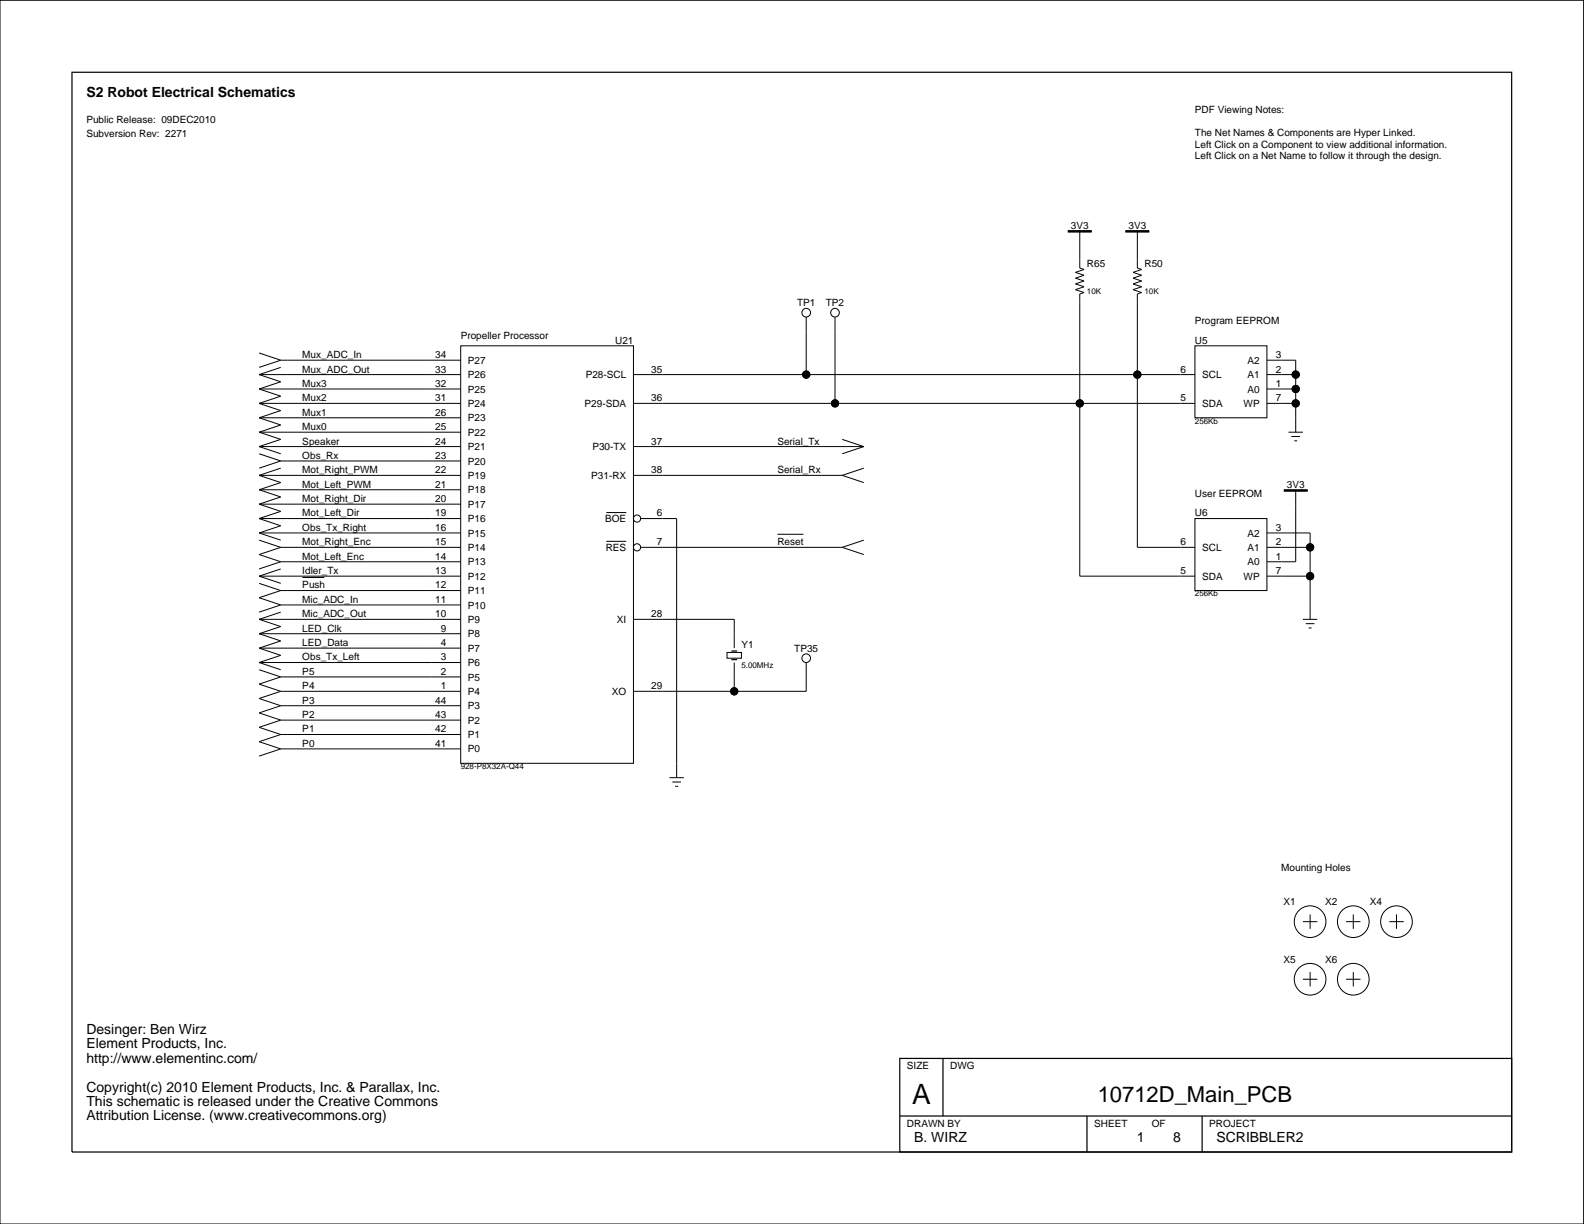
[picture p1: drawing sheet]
<svg xmlns="http://www.w3.org/2000/svg" width="279mm" height="216mm" viewBox="0 0 279 216" stroke-linecap="round" stroke-linejoin="round" font-family="sans-serif">
<g fill="none" stroke="#000" stroke-width=".18">
<path d="M0 0h279.3v215.9h-279.3zM142.2 55.9v10.2M147.3 55.9v15.3M190.5 40.7v6.6l.7 .2-1.5 .5 1.5 .6-1.5 .5 1.5 .5-1.5 .5 1.5 .5-1.5 .5 1.5 .5-.7 .3v49.7h20.3M200.6 40.7v6.6l.8 .2-1.5 .5 1.5 .6-1.5 .5 1.5 .5-1.5 .5 1.5 .5-1.5 .5 1.5 .5-.8 .3v44.6h10.2M45.7 78.8h35.6M45.7 76.2h35.6M45.7 73.7h35.6M45.7 71.2h35.6M45.7 68.6h35.6M45.7 66.1h35.6M45.7 76.2l3.8 1.3-3.8 1.3"/>
<path d="M45.7 78.8l3.8 1.2M45.7 66.1l3.8 1.2-3.8 1.3M45.7 68.6l3.8 1.3-3.8 1.3M45.7 62.3l3.8 1.2M45.7 71.2l3.8 1.2-3.8 1.3M45.7 73.7l3.8 1.3-3.8 1.2M49.5 63.5h31.8M49.5 63.5l-3.8 1.3M49.5 64.8l-3.8 1.3M81.3 61h30.4v73.6h-30.4zM111.7 78.8h40.7M111.7 71.2h99.1"/>
<path d="M111.7 66.1h99.1M148.6 77.5l3.8 1.3M152.4 78.8l-3.8 1.2M210.8 61h12.7v12.7h-12.7zM223.5 71.2h5M223.5 68.6h5M223.5 66.1h5M223.5 63.5h5v12.7M227.3 76.2h2.5M227.8 77h1.5M228.3 77.8h.5M45.7 94h35.6"/>
<path d="M45.7 91.5h35.6M45.7 88.9h35.6M45.7 86.4h35.6M45.7 83.8h35.6M45.7 80l3.8 1.3M45.7 91.5l3.8 1.2-3.8 1.3M45.7 94l3.8 1.3M45.7 95.3l3.8 1.2M45.7 83.8l3.8 1.3-3.8 1.3M45.7 86.4l3.8 1.3-3.8 1.2M45.7 88.9l3.8 1.3-3.8 1.3M49.5 99.1h31.8"/>
<path d="M49.5 96.5h31.8M49.5 81.3h31.8M49.5 81.3l-3.8 1.3M49.5 96.5l-3.8 1.3 3.8 1.3M49.5 99.1l-3.8 1.3M49.5 82.6l-3.8 1.2M106.9 90.4h3.6M106.9 95.5h3.6M111.7 83.8h36.9M113 96.5h35.6M113 91.5h6.4v45.7M137.1 94.2h4.6"/>
<path d="M148.6 83.8l3.8 1.3M148.6 96.5l3.8 1.3M152.4 82.6l-3.8 1.2M152.4 95.3l-3.8 1.2M210.8 91.5h12.7v12.7h-12.7zM223.5 94h7.6v15.2M223.5 96.5h7.6M228.5 86.4v12.7h-5M45.7 109.2h35.6M45.7 109.2l3.8 1.3-3.8 1.3M45.7 116.9h35.6M45.7 114.3h35.6"/>
<path d="M45.7 111.8h35.6M45.7 101.6h35.6M45.7 102.9l3.8 1.3M45.7 111.8l3.8 1.3-3.8 1.2M45.7 114.3l3.8 1.3-3.8 1.3M45.7 116.9l3.8 1.2M45.7 118.1l3.8 1.3M45.7 101.6l3.8 1.3M49.5 108l-3.8 1.2M49.5 119.4h31.8M49.5 106.7h31.8M49.5 104.2h31.8"/>
<path d="M49.5 104.2l-3.8 1.2 3.8 1.3M49.5 106.7l-3.8 1.3M49.5 119.4l-3.8 1.3 3.8 1.2M49.5 100.4l-3.8 1.2M53.3 101.9h3.9M111.7 109.2h17.8v5.1M128.2 115.1h2.6v1h-2.6zM129.5 116.9v5M142.2 116.9v5h-30.5M223.5 101.6h7.6M229.8 109.2h2.6M230.3 110h1.5"/>
<path d="M230.8 110.8h.5M49.5 132.1h31.8M49.5 129.6h31.8M49.5 127h31.8M49.5 124.5h31.8M49.5 121.9h31.8M49.5 124.5l-3.8 1.3 3.8 1.2M49.5 121.9l-3.8 1.3 3.8 1.3M49.5 127l-3.8 1.3 3.8 1.3M49.5 129.6l-3.8 1.2 3.8 1.3M49.5 132.1l-3.8 1.3M118.1 137.2h2.5"/>
<path d="M118.6 137.9h1.5M119.1 138.7h.5M229.8 162.6h2.6M229.8 172.7h2.6M231.1 161.3v2.5M231.1 171.5v2.5M237.4 162.6h2.6M237.4 172.7h2.6M238.7 161.3v2.5M238.7 171.5v2.5M245.1 162.6h2.5M246.3 161.3v2.5"/>
<circle cx="142.2" cy="55.2" r=".76"/>
<circle cx="147.3" cy="55.2" r=".76"/>
<circle cx="142.2" cy="66.1" r=".63"/>
<circle cx="147.3" cy="71.2" r=".63"/>
<circle cx="190.5" cy="71.2" r=".63"/>
<circle cx="200.6" cy="66.1" r=".63"/>
<circle cx="228.5" cy="66.1" r=".63"/>
<circle cx="228.5" cy="71.2" r=".63"/>
<circle cx="228.5" cy="68.6" r=".63"/>
<circle cx="112.4" cy="96.5" r=".63"/>
<circle cx="112.4" cy="91.5" r=".63"/>
<circle cx="231.1" cy="96.5" r=".63"/>
<circle cx="142.2" cy="116.1" r=".76"/>
<circle cx="231.1" cy="101.6" r=".63"/>
<circle cx="129.5" cy="121.9" r=".63"/>
<circle cx="231.1" cy="162.6" r="2.79"/>
<circle cx="231.1" cy="172.7" r="2.79"/>
<circle cx="238.7" cy="162.6" r="2.79"/>
<circle cx="238.7" cy="172.7" r="2.79"/>
<circle cx="246.3" cy="162.6" r="2.79"/>
</g>
<path d="M12.7 12.7h253.9v190.5h-253.9zM129 114.8h1zM129 116.4h1zM158.7 186.7h107.9v16.5h-107.9zM158.7 196.9h107.9M166.3 186.7v10.2M191.7 196.9v6.3M212 196.9v6.3" fill="none" stroke="#000" stroke-width=".22"/>
<g fill="#000" stroke="#000" stroke-width=".18">
<path d="M188.4 40.7h4.1v.2h-4.1z" fill-rule="evenodd"/>
<path d="M198.6 40.7h4v.2h-4z" fill-rule="evenodd"/>
<path d="M226.5 86.4h4.1v.2h-4.1z" fill-rule="evenodd"/>
<circle cx="142.2" cy="66.1" r=".63"/>
<circle cx="147.3" cy="71.2" r=".63"/>
<circle cx="190.5" cy="71.2" r=".63"/>
<circle cx="200.6" cy="66.1" r=".63"/>
<circle cx="228.5" cy="66.1" r=".63"/>
<circle cx="228.5" cy="71.2" r=".63"/>
<circle cx="228.5" cy="68.6" r=".63"/>
<circle cx="231.1" cy="96.5" r=".63"/>
<circle cx="231.1" cy="101.6" r=".63"/>
<circle cx="129.5" cy="121.9" r=".63"/>
</g>
<text font-size="4.9" x="160.9" y="194.8">A</text>
<text font-size="3.9" x="193.6" y="194.4">10712D_Main_PCB</text>
<g font-size="2.5">
<text x="15.2" y="17.1">S2 Robot Electrical Schematics</text>
<text x="15.2" y="182.4">Desinger: Ben Wirz</text>
<text x="15.2" y="184.9">Element Products, Inc.</text>
<text x="15.2" y="187.5">http://www.elementinc.com/</text>
<text x="15.2" y="192.5">Copyright(c) 2010 Element Products, Inc. &amp; Parallax, Inc.</text>
<text x="15.2" y="195.1">This schematic is released under the Creative Commons</text>
<text x="15.2" y="197.6">Attribution License. (www.creativecommons.org)</text>
<text x="161.3" y="201.4">B. WIRZ</text>
<text x="200.5" y="201.4">1</text>
<text x="207" y="201.4">8</text>
<text x="214.6" y="201.4">SCRIBBLER2</text>
</g>
<g font-size="1.8">
<text x="15.2" y="21.6">Public Release: 09DEC2010</text>
<text x="210.8" y="20">PDF Viewing Notes:</text>
<text x="15.2" y="24.2">Subversion Rev: 2271</text>
<text x="210.8" y="24.1">The Net Names &amp; Components are Hyper Linked.</text>
<text x="210.8" y="26.1">Left Click on a Component to view additional information.</text>
<text x="210.8" y="28.1">Left Click on a Net Name to follow it through the design.</text>
<text x="188.9" y="40.3">3V3</text>
<text x="199" y="40.3">3V3</text>
<text x="191.7" y="47">R65</text>
<text x="201.9" y="47">R50</text>
<text x="81.3" y="59.7">Propeller Processor</text>
<text x="140.6" y="54">TP1</text>
<text x="145.7" y="54">TP2</text>
<text x="210.8" y="57.2">Program EEPROM</text>
<text x="53.3" y="63.2">Mux_ADC_In</text>
<text x="53.3" y="65.7">Mux_ADC_Out</text>
<text x="76.8" y="63.2">34</text>
<text x="76.8" y="65.7">33</text>
<text x="82.5" y="64.2">P27</text>
<text x="108.5" y="60.6">U21</text>
<text x="114.9" y="65.7">35</text>
<text x="208.2" y="65.7">6</text>
<text x="210.8" y="60.6">U5</text>
<text x="220" y="64.2">A2</text>
<text x="225" y="63.2">3</text>
<text x="225" y="65.7">2</text>
<text x="53.3" y="68.2">Mux3</text>
<text x="53.3" y="70.8">Mux2</text>
<text x="76.8" y="68.2">32</text>
<text x="76.8" y="70.8">31</text>
<text x="82.5" y="71.8">P24</text>
<text x="82.5" y="69.2">P25</text>
<text x="82.5" y="66.7">P26</text>
<text x="103.1" y="71.8">P29-SDA</text>
<text x="103.3" y="66.7">P28-SCL</text>
<text x="114.9" y="70.8">36</text>
<text x="208.2" y="70.8">5</text>
<text x="212" y="66.7">SCL</text>
<text x="212" y="71.8">SDA</text>
<text x="219.4" y="71.8">WP</text>
<text x="220" y="66.7">A1</text>
<text x="220" y="69.2">A0</text>
<text x="225" y="68.2">1</text>
<text x="225" y="70.8">7</text>
<text x="53.3" y="75.9">Mux0</text>
<text x="53.3" y="73.3">Mux1</text>
<text x="76.8" y="73.3">26</text>
<text x="76.8" y="75.9">25</text>
<text x="82.5" y="76.9">P22</text>
<text x="82.5" y="74.3">P23</text>
<text x="53.3" y="78.4">Speaker</text>
<text x="53.3" y="80.9">Obs_Rx</text>
<text x="53.3" y="83.5">Mot_Right_PWM</text>
<text x="76.8" y="78.4">24</text>
<text x="76.8" y="80.9">23</text>
<text x="76.8" y="83.5">22</text>
<text x="82.5" y="81.9">P20</text>
<text x="82.5" y="79.4">P21</text>
<text x="104.5" y="79.4">P30-TX</text>
<text x="114.9" y="83.5">38</text>
<text x="114.9" y="78.4">37</text>
<text x="137.1" y="78.4">Serial_Tx</text>
<text x="137.1" y="83.5">Serial_Rx</text>
<text x="53.3" y="86">Mot_Left_PWM</text>
<text x="53.3" y="88.6">Mot_Right_Dir</text>
<text x="76.8" y="86">21</text>
<text x="76.8" y="88.6">20</text>
<text x="82.5" y="89.6">P17</text>
<text x="82.5" y="87">P18</text>
<text x="82.5" y="84.5">P19</text>
<text x="104.3" y="84.5">P31-RX</text>
<text x="210.8" y="87.7">User EEPROM</text>
<text x="227" y="86">3V3</text>
<text x="53.3" y="93.6">Obs_Tx_Right</text>
<text x="53.3" y="91.1">Mot_Left_Dir</text>
<text x="76.8" y="91.1">19</text>
<text x="76.8" y="93.6">16</text>
<text x="82.5" y="94.6">P15</text>
<text x="82.5" y="92.1">P16</text>
<text x="106.7" y="92.1">BOE</text>
<text x="115.8" y="91.1">6</text>
<text x="210.8" y="91.1">U6</text>
<text x="220" y="94.6">A2</text>
<text x="225" y="93.6">3</text>
<text x="53.3" y="96.2">Mot_Right_Enc</text>
<text x="53.3" y="98.7">Mot_Left_Enc</text>
<text x="53.3" y="101.3">Idler_Tx</text>
<text x="76.8" y="96.2">15</text>
<text x="76.8" y="98.7">14</text>
<text x="76.8" y="101.3">13</text>
<text x="82.5" y="99.7">P13</text>
<text x="82.5" y="97.2">P14</text>
<text x="106.8" y="97.2">RES</text>
<text x="115.8" y="96.2">7</text>
<text x="137.1" y="96.2">Reset</text>
<text x="208.2" y="101.3">5</text>
<text x="208.2" y="96.2">6</text>
<text x="212" y="97.2">SCL</text>
<text x="220" y="97.2">A1</text>
<text x="220" y="99.7">A0</text>
<text x="225" y="98.7">1</text>
<text x="225" y="101.3">7</text>
<text x="225" y="96.2">2</text>
<text x="53.3" y="103.8">Push</text>
<text x="53.3" y="106.3">Mic_ADC_In</text>
<text x="76.8" y="103.8">12</text>
<text x="76.8" y="106.3">11</text>
<text x="82.5" y="107.3">P10</text>
<text x="82.5" y="104.8">P11</text>
<text x="82.5" y="102.3">P12</text>
<text x="212" y="102.3">SDA</text>
<text x="219.4" y="102.3">WP</text>
<text x="53.3" y="111.4">LED_Clk</text>
<text x="53.3" y="108.9">Mic_ADC_Out</text>
<text x="53.3" y="114">LED_Data</text>
<text x="76.8" y="108.9">10</text>
<text x="77.7" y="111.4">9</text>
<text x="77.7" y="114">4</text>
<text x="82.5" y="112.4">P8</text>
<text x="82.5" y="109.9">P9</text>
<text x="108.8" y="109.9">XI</text>
<text x="114.9" y="108.9">28</text>
<text x="53.3" y="116.5">Obs_Tx_Left</text>
<text x="53.3" y="119">P5</text>
<text x="77.7" y="116.5">3</text>
<text x="77.7" y="119">2</text>
<text x="82.5" y="117.5">P6</text>
<text x="82.5" y="115">P7</text>
<text x="130.8" y="114.2">Y1</text>
<text x="140.1" y="115">TP35</text>
<text x="53.3" y="121.6">P4</text>
<text x="53.3" y="124.1">P3</text>
<text x="76.8" y="124.1">44</text>
<text x="77.7" y="121.6">1</text>
<text x="82.5" y="125.1">P3</text>
<text x="82.5" y="122.6">P4</text>
<text x="82.5" y="120">P5</text>
<text x="107.9" y="122.6">XO</text>
<text x="114.9" y="121.6">29</text>
<text x="53.3" y="129.2">P1</text>
<text x="53.3" y="126.7">P2</text>
<text x="53.3" y="131.7">P0</text>
<text x="76.8" y="126.7">43</text>
<text x="76.8" y="129.2">42</text>
<text x="76.8" y="131.7">41</text>
<text x="82.5" y="130.2">P1</text>
<text x="82.5" y="127.7">P2</text>
<text x="82.5" y="132.7">P0</text>
<text x="226" y="153.7">Mounting Holes</text>
<text x="226.4" y="159.7">X1</text>
<text x="233.8" y="159.7">X2</text>
<text x="241.6" y="159.7">X4</text>
<text x="226.4" y="169.8">X5</text>
<text x="233.8" y="169.8">X6</text>
<text x="160" y="188.6">SIZE</text>
<text x="167.6" y="188.6">DWG</text>
<text x="160" y="198.8">DRAWN BY</text>
<text x="193" y="198.8">SHEET</text>
<text x="203.2" y="198.8">OF</text>
<text x="213.3" y="198.8">PROJECT</text>
</g>
<g font-size="1.4">
<text x="191.7" y="51.9">10K</text>
<text x="201.9" y="51.9">10K</text>
<text x="210.8" y="74.7">256Kb</text>
<text x="210.8" y="105.2">256Kb</text>
<text x="130.8" y="117.9">5.00MHz</text>
<text x="81.3" y="135.7">928-P8X32A-Q44</text>
</g>
</svg>
